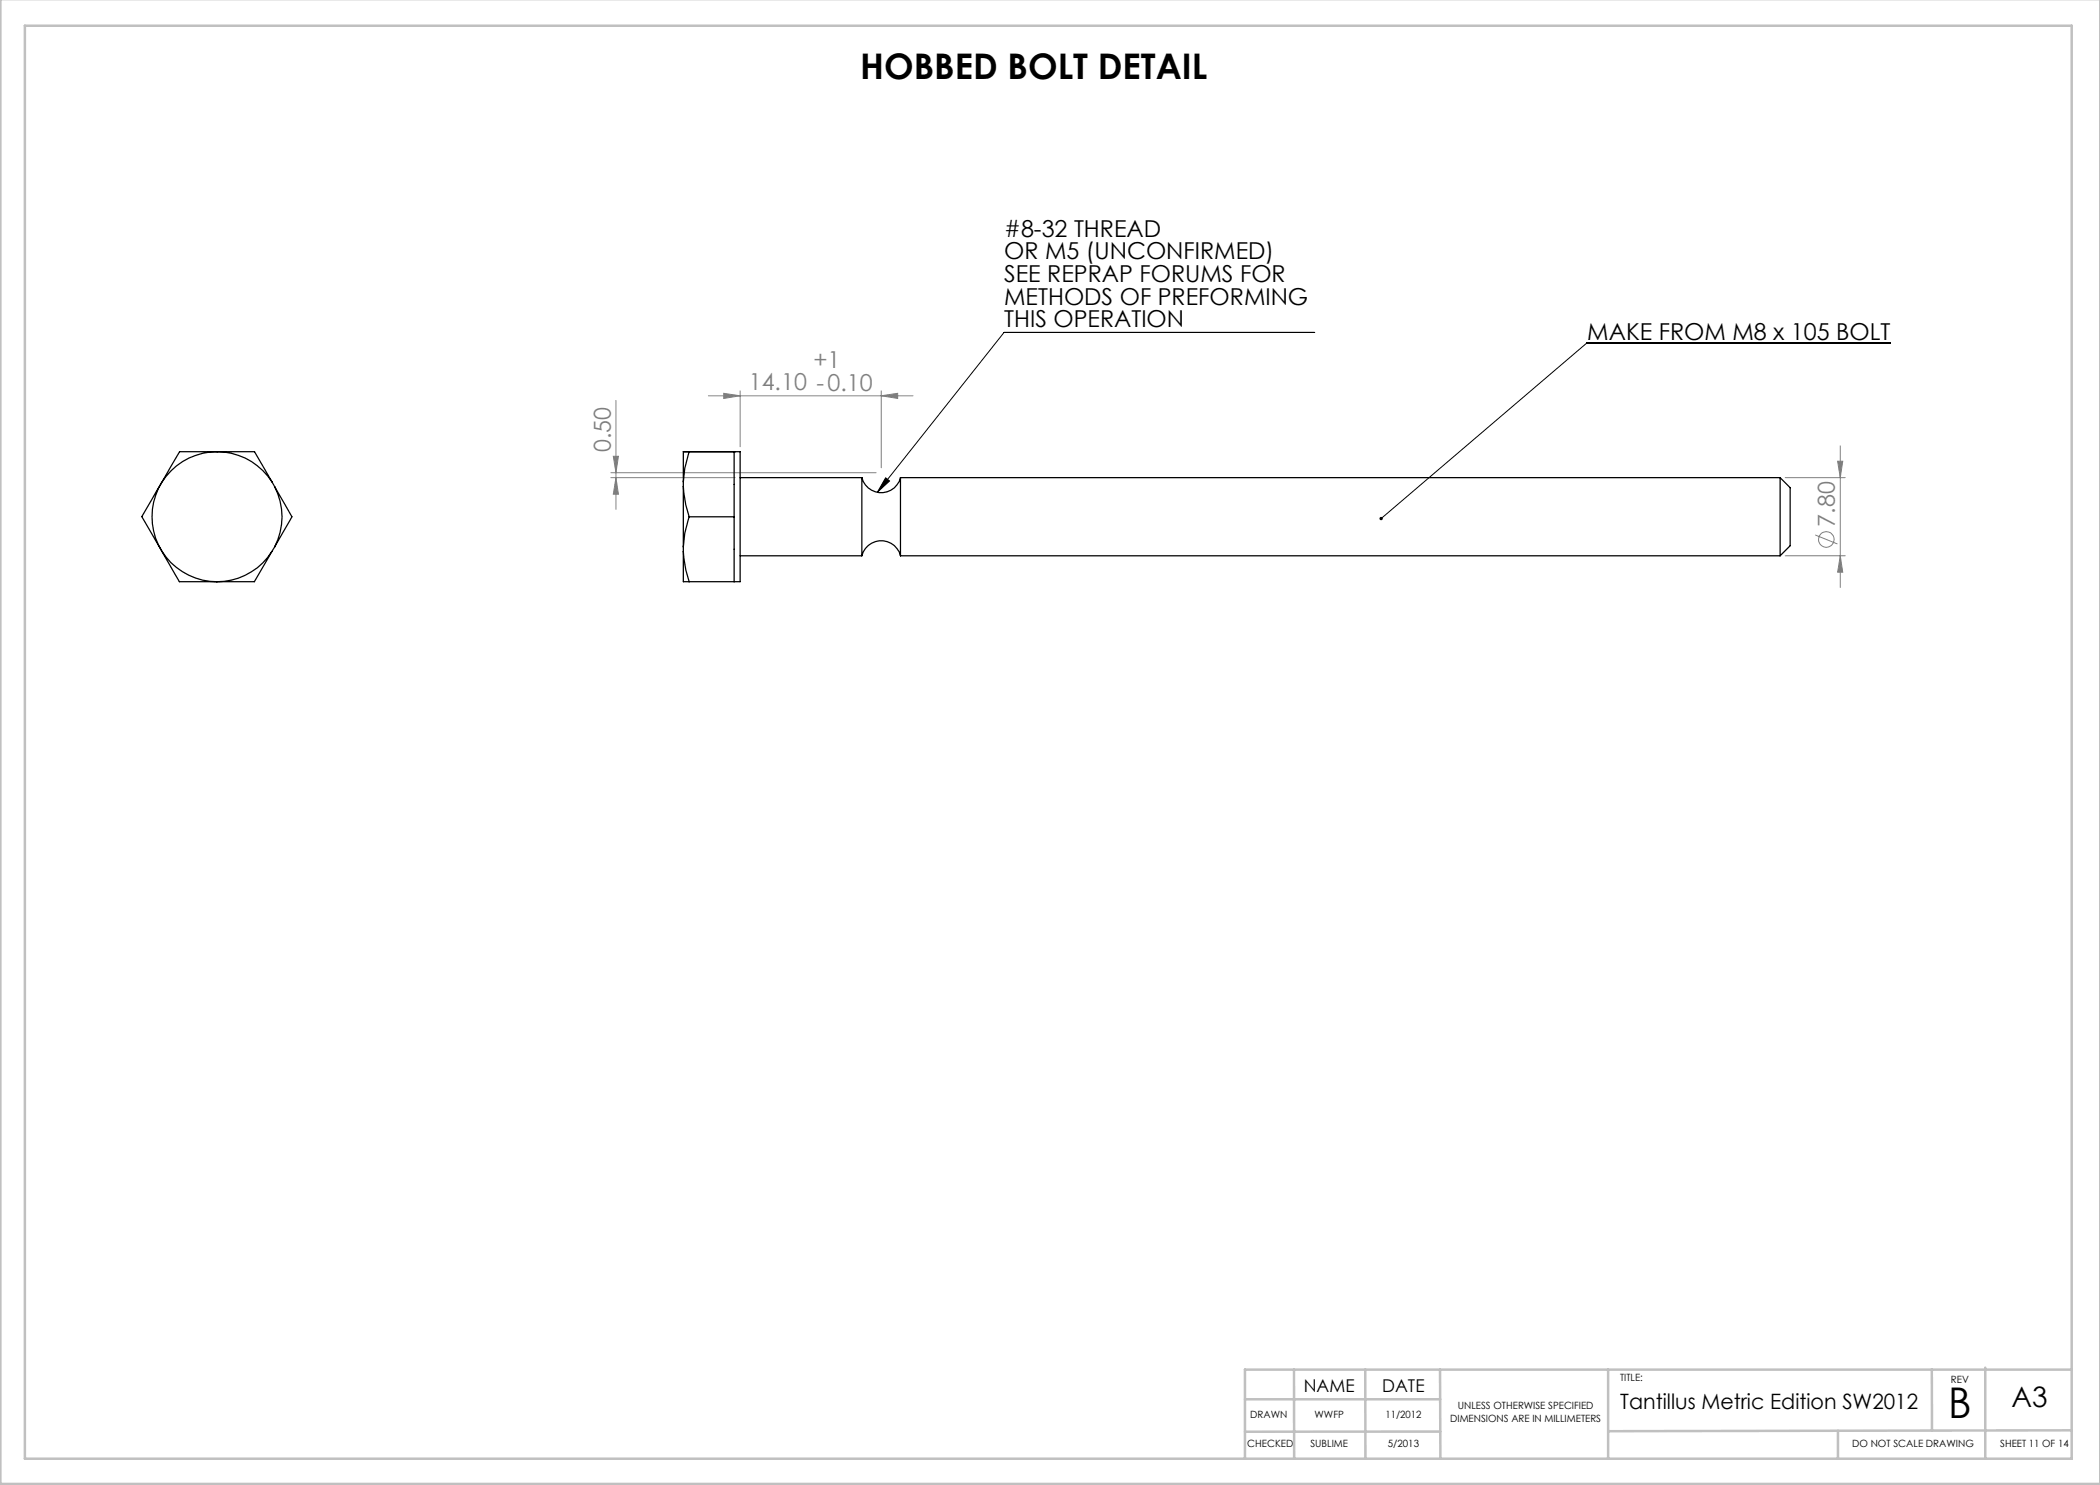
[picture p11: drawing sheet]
<svg xmlns="http://www.w3.org/2000/svg" width="420mm" height="297mm" viewBox="0 0 420 297" stroke-linecap="round" stroke-linejoin="round" font-family="sans-serif">
<g fill="none" stroke="#808080" stroke-width=".2">
<path d="M141.7 79.2h40.9M144.7 78.7l3.3 .5-3.3 .5zM148 78.2v11.2M176.2 79.2l3.3-.5v1zM176.2 78.2v15.4M122.2 95.5h24.8M122.2 94.5h53M122.7 91.3h1l-.5 3.2zM123.2 80.1v21.8M123.2 95.5l.5 3.3h-1zM357 95.5h12M367.5 92.2h1l-.4 3.3z"/>
<path d="M368.1 89.2v28.3M357 111.2h12M363 107l4.5 1.8M368.1 111.2l.4 3.2h-1z"/>
<circle cx="365.3" cy="107.9" r="1.55"/>
</g>
<path d="M262.9 66.5h-62.1l-25.3 32M378.1 68.6h-60.7l-41.2 35.1M177.1 95.6l.8 .6-2.4 2.3z" fill="none" stroke="#000" stroke-width=".2"/>
<g fill="none" stroke="#c0c0c0" stroke-width=".5">
<path d="M.1 -.1v296.9h419.9M5 5.1h409.3v286.6h-409.3zM249 279.9h39M258.8 273.9v17.8M273.1 273.9v17.8M288 273.9l.1 17.8M321.6 273.9v17.8M386.4 273.9v12.2M397.1 273.5v18.2M414.3 273.9h-165.3v17.8M288 286.3h-39M367.6 286.2v5.5"/>
<path d="M414.3 286.1l-92.7 .1"/>
</g>
<path d="M177.1 95.6l.8 .6-2.4 2.3zM276 103.5l-.1 .2 .1 .2 .2-.2-.2 .2a.33 .33 0 0 0 .5 0 .33 .33 0 0 0 0-.4 .33 .33 0 0 0-.5 0z" fill="#000"/>
<g fill="#808080">
<path d="M144.7 78.7l3.3 .5-3.3 .5zM176.2 79.2l3.3-.5v1z"/>
<path d="M123.2 95.5l.5 3.3h-1zM122.7 91.3h1l-.5 3.2z"/>
<path d="M367.5 92.2h1l-.4 3.3zM368.1 111.2l.4 3.2h-1z"/>
</g>
<g fill="none" stroke="#000" stroke-width=".25">
<path d="M43.4 90.3h7.5l3.5 6.1M43.4 90.3a13 13 0 0 1 11 6.1M43.4 90.3h-7.5l-7.5 13 7.5 13h7.5M43.4 90.3a13 13 0 0 0-13 13 13 13 0 0 0 13 13M54.4 96.4l.5 .9M54.9 97.3l3.5 6.1-3.5 6M54.9 97.3a13 13 0 0 1 0 12.1M136.7 97.3l.5 3.7 .6 2.4M136.7 97.3v12.1M136.7 96.4v.9M137.8 90.3l-.9 3.4-.2 2.7M137.8 90.3h10.2v26h-10.2"/>
<path d="M137.8 90.3h-1.1v6.1M146.8 90.3h.1M146.8 90.3v26M148 95.5h24.4M172.4 95.5a4 4 0 0 0 3.8 3 4 4 0 0 0 3.9-3M172.4 95.5v15.7M180.1 95.5v15.7M180.1 95.5h175.9M356 95.5l2 2v11.6l-2 2.1M356 95.5v15.7M54.4 110.3l-3.5 6h-7.5M54.4 110.3a13 13 0 0 1-11 6"/>
<path d="M54.9 109.4l-.5 .9M136.7 110.3l.5 3.7 .6 2.3M136.7 110.3v6h1.1M136.7 109.4v.9M137.8 103.4l-.9 3.3-.2 2.7M137.8 103.4h9M148 111.2h24.4M172.4 111.2a4 4 0 0 1 3.8-3.1 4 4 0 0 1 3.9 3.1M180.1 111.2h175.9"/>
</g>
<text font-size="8.5" x="389.6" y="283.7">B</text>
<text font-size="7.1" x="172" y="15.8">HOBBED BOLT DETAIL</text>
<text font-size="5.6" x="402.3" y="281.3">A3</text>
<g font-size="4.7">
<text x="200.8" y="47.3">#8-32 THREAD</text>
<text x="200.8" y="51.8">OR M5 (UNCONFIRMED)</text>
<text x="200.8" y="56.4">SEE REPRAP FORUMS FOR</text>
<text x="200.8" y="60.9">METHODS OF PREFORMING</text>
<text x="200.8" y="65.4">THIS OPERATION</text>
<text x="317.5" y="67.9">MAKE FROM M8 x 105 BOLT</text>
</g>
<g font-size="4.7" fill="#808080">
<text x="162.7" y="73.6">+1</text>
<text x="149.7" y="78.1">14.10 -0.10</text>
<text x="122.2" y="90.4" transform="rotate(-90 122.2 90.4)">0.50</text>
<text x="367" y="105.3" transform="rotate(-90 367 105.3)">7.80</text>
</g>
<text font-size="4.2" x="324.1" y="281.9">Tantillus Metric Edition SW2012</text>
<g font-size="3.5">
<text x="260.8" y="278.3">NAME</text>
<text x="276.5" y="278.3">DATE</text>
</g>
<g font-size="2">
<text x="291.6" y="281.8">UNLESS OTHERWISE SPECIFIED</text>
<text x="324" y="276.2">TITLE:</text>
<text x="390.2" y="276.6">REV</text>
<text x="250" y="283.6">DRAWN</text>
<text x="262.9" y="283.6">WWFP</text>
<text x="277.1" y="283.6">11/2012</text>
<text x="290" y="284.3">DIMENSIONS ARE IN MILLIMETERS</text>
<text x="249.5" y="289.5">CHECKED</text>
<text x="262.1" y="289.5">SUBLIME</text>
<text x="277.6" y="289.5">5/2013</text>
<text x="370.4" y="289.5">DO NOT SCALE DRAWING</text>
<text x="400.1" y="289.5">SHEET 11 OF 14</text>
</g>
</svg>
